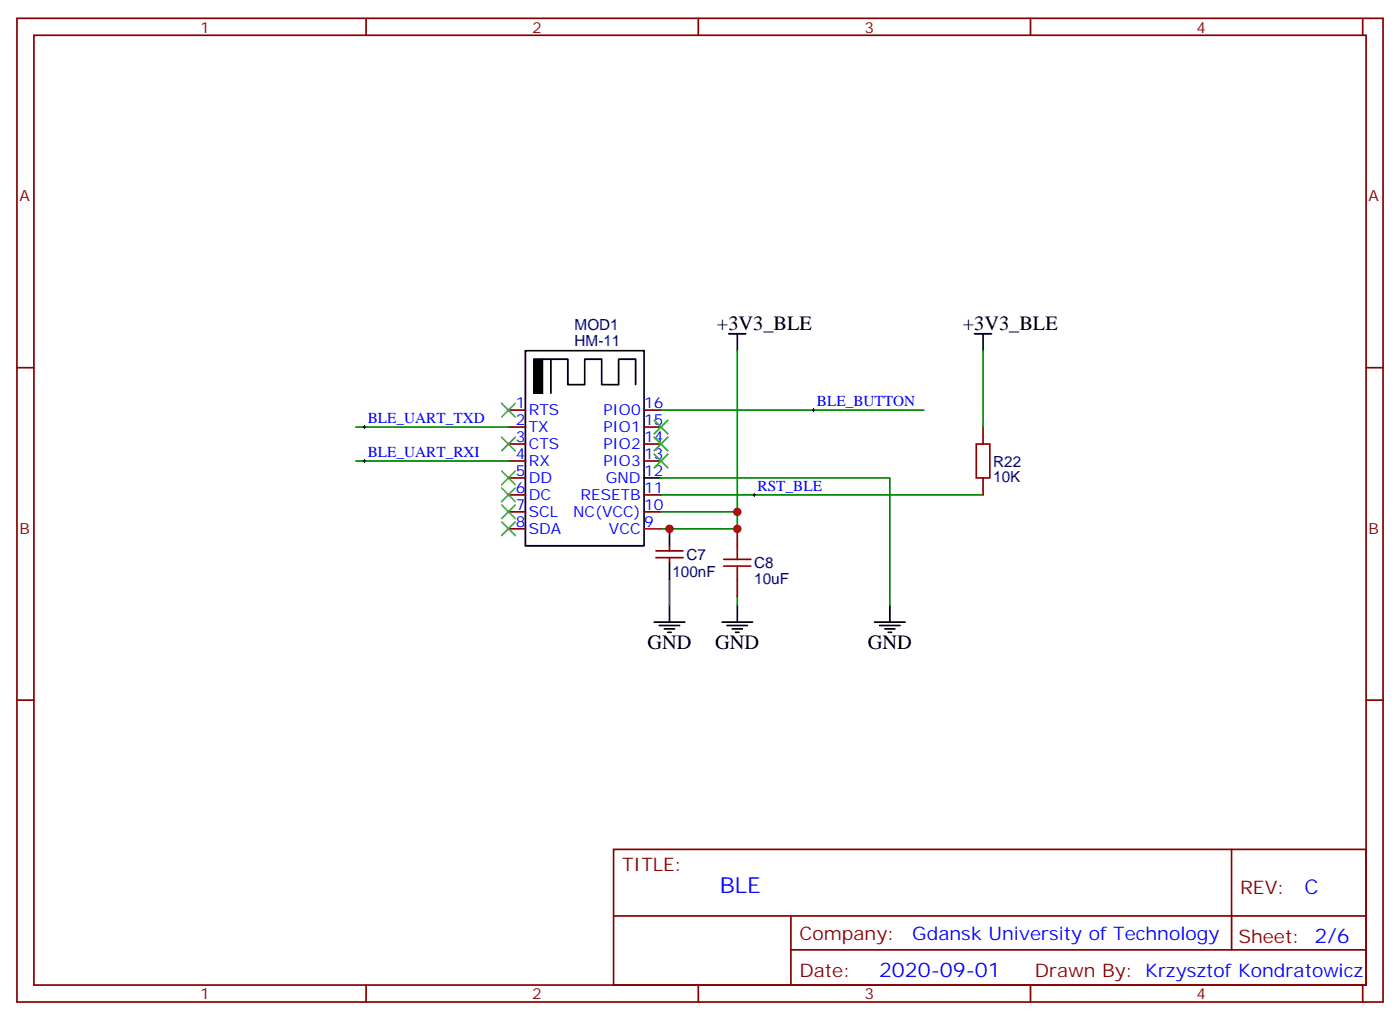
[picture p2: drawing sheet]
<svg xmlns="http://www.w3.org/2000/svg" width="291mm" height="212mm" viewBox="0 0 291 212" stroke-linecap="round" stroke-linejoin="round" font-family="sans-serif">
<g fill="none" stroke="#870000" stroke-width=".35">
<path d="M3.5 3.8h284.4v204.6h-284.4zM7.1 7.3h277.2v197.6h-277.2zM76.2 3.8v3.5M145.3 3.8v3.5M214.5 3.8v3.5M283.6 3.8v3.5M3.5 76.5h3.6M284.3 76.5h3.6M105.8 85.3h3.6M105.8 92.4h3.6M105.8 95.9h3.6M105.8 99.4h3.6"/>
<path d="M105.8 88.8h3.6M134.1 85.3h3.5M134.1 92.4h3.5M134.1 95.9h3.5M134.1 88.8h3.5M204.6 88.8v3.6M204.6 99.4v3.5M105.8 102.9h3.6M105.8 110h3.6M105.8 106.5h3.6M134.1 102.9h3.5M134.1 106.5h3.5"/>
<path d="M136.5 116h5.7M136.5 114.6h5.7M139.3 113.5v1.1M139.3 116v1.1M153.5 110v3.5M153.5 120.6v3.5M3.5 145.6h3.6M284.3 145.6h3.6M127.7 176.7h156.6v28.2h-156.6zM256.3 176.7v20.9M127.7 190.5h156.5M164.6 197.6h119.6"/>
<path d="M164.6 190.5v14.1M76.2 204.9v3.5M145.3 204.9v3.5M214.5 204.9v3.5M283.6 204.9v3.5"/>
</g>
<g fill="none" stroke="#000" stroke-width=".35">
<path d="M109.4 73h24.7v40.5h-24.7zM112.9 74.7h1.8M151.7 69.4h3.5M153.5 69.4v3.6M202.8 69.4h3.6M204.6 69.4v3.6M132.3 80v-5.3h-3.5v5.3h-3.6v-5.3h-3.5v5.3h-3.5v-5.3h-3.5v7.1M134.1 99.4h3.5M139.3 110v3.5M139.3 117.1v3.5M136.2 129.4h6.3M137.2 130.1h4.3"/>
<path d="M138.3 130.8h2.1M139 131.5h.7M139.3 125.9v3.5M150.3 129.4h6.3M151.3 130.1h4.3M152.4 130.8h2.1M153.1 131.5h.7M153.5 125.9v3.5M182 129.4h6.4M183.1 130.1h4.2M184.1 130.8h2.2M184.9 131.5h.7"/>
<path d="M185.2 125.9v3.5"/>
</g>
<path d="M134.1 110h3.5" fill="none" stroke="#f00" stroke-width=".35"/>
<path d="M111.1 74.7h1.8v7.1h-1.8z" fill="#000" stroke="#000" stroke-width=".35"/>
<path d="M153.5 73v37h-15.9M204.6 73v15.8M74.1 88.8h31.7M74.1 95.9h31.7M137.6 99.4h47.6v26.5M137.6 85.3h54.7M137.6 102.9h67M137.6 106.5h15.9M139.3 120.6v5.3M153.5 124.1v1.8" fill="none" stroke="#008700" stroke-width=".35"/>
<path d="M75.5 88.8h.7M75.5 95.9h.7M75.8 88.5v.7M75.8 95.5v.7M169 85.3h.7M169.3 84.9v.8M156.6 102.9h.7M157 102.6v.7" fill="none" stroke="#000" stroke-width=".21"/>
<g fill="none" stroke="#3c3" stroke-width=".35">
<path d="M104.4 98l2.8 2.8M104.4 83.9l2.8 2.8M104.4 90.9l2.8 2.9M107.2 98l-2.8 2.8M107.2 83.9l-2.8 2.8M107.2 90.9l-2.8 2.9M136.2 87.4l2.8 2.8M136.2 90.9l2.8 2.9M136.2 94.5l2.8 2.8M139 87.4l-2.8 2.8M139 90.9l-2.8 2.9M139 94.5l-2.8 2.8"/>
<path d="M104.4 108.6l2.8 2.8M104.4 105.1l2.8 2.8M104.4 101.5l2.8 2.9M107.2 108.6l-2.8 2.8M107.2 105.1l-2.8 2.8M107.2 101.5l-2.8 2.9"/>
</g>
<path d="M203.2 92.4h2.8v7h-2.8zM150.6 117.8h5.7M150.6 116.3h5.7M153.5 113.5v2.8M153.5 117.8v2.8" fill="none" stroke="#a10000" stroke-width=".35"/>
<g fill="#c00">
<circle cx="153.5" cy="106.5" r=".88"/>
<circle cx="139.3" cy="110" r=".88"/>
<circle cx="153.5" cy="110" r=".88"/>
</g>
<text font-size="4.6" fill="#00f" x="149.8" y="185.7">BLE</text>
<g font-size="4.2">
<text x="149.2" y="68.7">+3V3_BLE</text>
<text x="200.4" y="68.7">+3V3_BLE</text>
<text x="134.8" y="135">GND</text>
<text x="148.9" y="135">GND</text>
<text x="180.6" y="135">GND</text>
</g>
<g font-size="4.2" fill="#00f">
<text x="271.5" y="185.9">C</text>
<text x="183" y="203.3">2020-09-01</text>
</g>
<g font-size="3.9" fill="#800">
<text x="129.5" y="181.3">TITLE:</text>
<text x="258.1" y="185.9">REV:</text>
<text x="166.4" y="195.5">Company:</text>
<text x="257.7" y="196.1">Sheet: 2/6</text>
<text x="166.4" y="203.1">Date:</text>
<text x="215.4" y="203.2">Drawn By: Krzysztof Kondratowicz</text>
</g>
<text font-size="3.9" fill="#00f" x="189.9" y="195.5">Gdansk University of Technology</text>
<g font-size="3.2" fill="#800">
<text x="41.6" y="6.8">1</text>
<text x="110.8" y="6.8">2</text>
<text x="179.9" y="6.8">3</text>
<text x="249.1" y="6.8">4</text>
<text x="4.1" y="41.9">A</text>
<text x="284.9" y="41.9">A</text>
<text x="4.1" y="111.1">B</text>
<text x="284.9" y="111.1">B</text>
<text x="41.6" y="207.9">1</text>
<text x="110.8" y="207.9">2</text>
<text x="179.9" y="207.9">3</text>
<text x="249.1" y="207.9">4</text>
</g>
<g font-size="3.2" fill="#000080">
<text x="119.6" y="71.9">HM-11</text>
<text x="119.6" y="68.7">MOD1</text>
<text x="206.7" y="100.2">10K</text>
<text x="206.7" y="97.1">R22</text>
<text x="140" y="119.9">100nF</text>
<text x="142.9" y="116.4">C7</text>
<text x="157" y="118.2">C8</text>
<text x="157" y="121.4">10uF</text>
</g>
<g font-size="3.2" fill="#00f">
<text x="76.6" y="87.9">BLE_UART_TXD</text>
<text x="107.3" y="84.9">1</text>
<text x="107.3" y="88.5">2</text>
<text x="110.1" y="86.4">RTS</text>
<text x="110.1" y="89.9">TX</text>
<text x="125.6" y="89.9">PIO1</text>
<text x="125.6" y="86.4">PIO0</text>
<text x="134.1" y="88.5">15</text>
<text x="134.1" y="84.9">16</text>
<text x="170" y="84.4">BLE_BUTTON</text>
<text x="76.6" y="95">BLE_UART_RXI</text>
<text x="107.3" y="92">3</text>
<text x="107.3" y="95.5">4</text>
<text x="110.1" y="93.4">CTS</text>
<text x="125.6" y="93.4">PIO2</text>
<text x="134.1" y="95.5">13</text>
<text x="134.1" y="92">14</text>
<text x="107.3" y="99.1">5</text>
<text x="110.1" y="96.9">RX</text>
<text x="110.1" y="100.5">DD</text>
<text x="125.6" y="96.9">PIO3</text>
<text x="126.1" y="100.5">GND</text>
<text x="134.1" y="99.1">12</text>
<text x="107.3" y="102.6">6</text>
<text x="107.3" y="106.1">7</text>
<text x="110.1" y="104">DC</text>
<text x="110.1" y="107.5">SCL</text>
<text x="119.3" y="107.5">NC(VCC)</text>
<text x="120.8" y="104">RESETB</text>
<text x="134.1" y="106.1">10</text>
<text x="134.1" y="102.6">11</text>
<text x="157.7" y="102.1">RST_BLE</text>
<text x="107.3" y="109.6">8</text>
<text x="110.1" y="111.1">SDA</text>
<text x="126.7" y="111.1">VCC</text>
<text x="134.1" y="109.6">9</text>
</g>
</svg>
